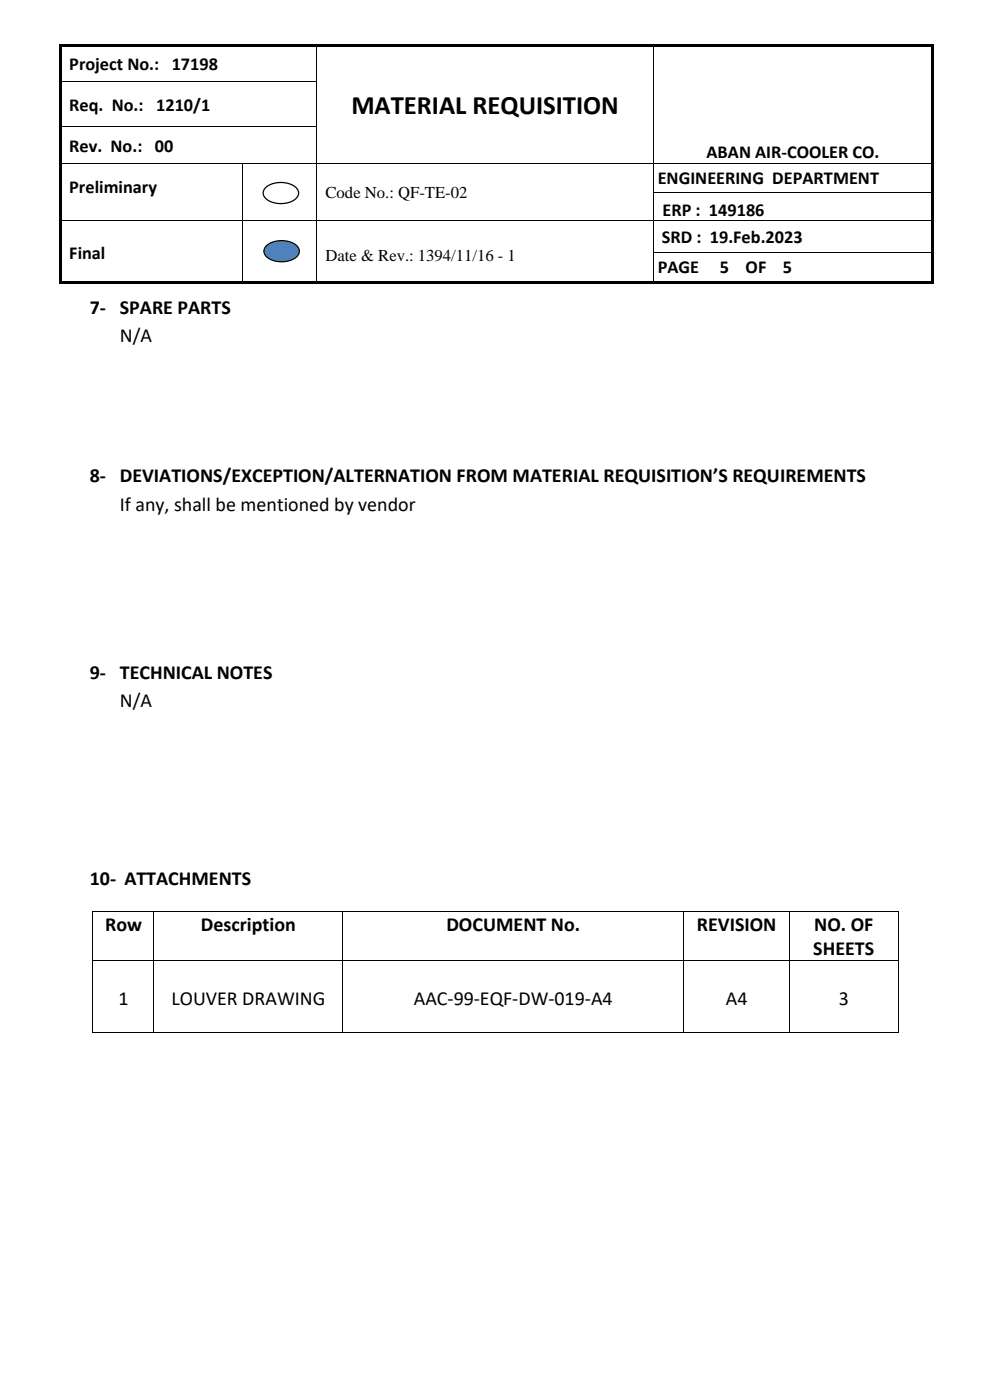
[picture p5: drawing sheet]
<svg xmlns="http://www.w3.org/2000/svg" width="210mm" height="297mm" viewBox="0 0 210 297" stroke-linecap="round" stroke-linejoin="round" font-family="sans-serif">
<g fill="#000">
<path d="M12.5 9.3h.5v.5h-.5zM13 9.3h54v.5h-54zM67 9.3h.5v.5h-.5zM67 17.2h.2v.5h-.2zM67.5 9.3h70.9v.5h-70.9zM138.4 9.3h.6v.5h-.6zM138.4 17.2h.2v.5h-.2zM139 9.3h58.4v.5h-58.4zM197.4 9.3h.5v.5h-.5zM12.5 34.5h.5v.2h-.5zM51.3 34.5h.2v.2h-.2zM67 26.6h.2v.6h-.2z"/>
<path d="M67 34.5h.2v.2h-.2zM138.4 26.6h.2v.6h-.2zM138.4 34.5h.2v.2h-.2zM197.4 34.5h.5v.2h-.5zM12.5 40.8h.5v.2h-.5zM12.5 46.8h.5v.2h-.5zM12.5 53.4h.5v.2h-.5zM51.3 40.8h.2v.2h-.2zM51.3 46.8h.2v.2h-.2zM51.3 53.4h.2v.2h-.2zM67 40.8h.2v.2h-.2zM67 46.8h.2v.2h-.2z"/>
<path d="M67 53.4h.2v.2h-.2zM138.4 40.8h.2v.2h-.2zM138.4 46.8h.2v.2h-.2zM138.4 53.4h.2v.2h-.2zM197.4 40.8h.5v.2h-.5zM197.4 46.8h.5v.2h-.5zM197.4 53.4h.5v.2h-.5zM12.5 59.7h.5v.5h-.5zM13 59.7h38.3v.5h-38.3zM51.3 59.7h.6v.5h-.6zM51.9 59.7h15.1v.5h-15.1zM67 59.7h.5v.5h-.5z"/>
<path d="M67.5 59.7h70.9v.5h-70.9zM138.4 59.7h.6v.5h-.6zM139 59.7h58.4v.5h-58.4zM197.4 59.7h.5v.5h-.5z"/>
</g>
<g fill="#000">
<path d="M12.5 9.8h.5v7.4h-.5z" fill-rule="evenodd"/>
<path d="M12.5 17.2h.5v.5h-.5z" fill-rule="evenodd"/>
<path d="M197.4 9.8h.5v7.4h-.5z" fill-rule="evenodd"/>
<path d="M197.4 17.2h.5v.5h-.5z" fill-rule="evenodd"/>
<path d="M12.5 17.7h.5v8.9h-.5z" fill-rule="evenodd"/>
<path d="M12.5 26.6h.5v.6h-.5z" fill-rule="evenodd"/>
<path d="M12.5 27.2h.5v7.3h-.5z" fill-rule="evenodd"/>
<path d="M197.4 17.7h.5v8.9h-.5z" fill-rule="evenodd"/>
<path d="M197.4 26.6h.5v.6h-.5z" fill-rule="evenodd"/>
<path d="M197.4 27.2h.5v7.3h-.5z" fill-rule="evenodd"/>
<path d="M12.5 34.7h.5v6.1h-.5z" fill-rule="evenodd"/>
<path d="M12.5 41h.5v5.8h-.5z" fill-rule="evenodd"/>
<path d="M12.5 47h.5v6.4h-.5z" fill-rule="evenodd"/>
<path d="M12.5 53.6h.5v6.1h-.5z" fill-rule="evenodd"/>
<path d="M197.4 34.7h.5v6.1h-.5z" fill-rule="evenodd"/>
<path d="M197.4 41h.5v5.8h-.5z" fill-rule="evenodd"/>
<path d="M197.4 47h.5v6.4h-.5z" fill-rule="evenodd"/>
<path d="M197.4 53.6h.5v6.1h-.5z" fill-rule="evenodd"/>
</g>
<g fill="none" stroke="#000" stroke-width=".21">
<path d="M13 17.3h54M67.1 9.8v7.4M67.1 17.7v8.9M138.5 9.8v7.4M138.5 17.7v8.9M13 26.7h54M13 34.6h38.3M51.4 34.7v6.1M51.5 34.6h15.5M67.1 27.2v7.3M67.1 34.7v6.1M67.2 34.6h71.2"/>
<path d="M138.5 27.2v7.3M138.5 34.7v6.1M138.6 34.6h58.8M13 46.9h38.3M51.4 41v5.8M51.4 47v6.4M51.4 53.6v6.1M51.5 46.9h15.5M67.1 41v5.8M67.1 47v6.4M67.1 53.6v6.1M67.2 46.9h71.2"/>
<path d="M138.5 41v5.8M138.5 47v6.4M138.5 53.6v6.1M138.6 40.9h58.8M138.6 46.9h58.8M138.6 53.5h58.8"/>
</g>
<path d="M56.3 52.3a5.2 5.2 0 0 1 6.8 0 1.73 1.73 0 0 1-1.1 2.7 5.3 5.3 0 0 1-5.7-.7 1.46 1.46 0 0 1 0-2z" fill-rule="evenodd" fill="#4f81bd"/>
<path d="M56.3 52.3a5.2 5.2 0 0 1 6.8 0 1.73 1.73 0 0 1-1.1 2.7 5.3 5.3 0 0 1-5.7-.7 1.46 1.46 0 0 1 0-2z" fill="none" stroke="#000" stroke-width=".26"/>
<path d="M56.2 40a5.2 5.2 0 0 1 6.7 0 1.73 1.73 0 0 1-1 2.7 5.3 5.3 0 0 1-5.7-.8 1.46 1.46 0 0 1 0-1.9z" fill-rule="evenodd" fill="#fff"/>
<path d="M56.2 40a5.2 5.2 0 0 1 6.7 0 1.73 1.73 0 0 1-1 2.7 5.3 5.3 0 0 1-5.7-.8 1.46 1.46 0 0 1 0-1.9z" fill="none" stroke="#000" stroke-width=".26"/>
<g fill="#000">
<path d="M19.6 193.2h.2v.2h-.2zM32.6 193.2h.1v.2h-.1zM72.6 193.2h.1v.2h-.1zM144.9 193.2h.1v.2h-.1zM167.3 193.2h.1v.2h-.1zM190.2 193.2h.2v.2h-.2zM19.6 203.8h.2v.1h-.2zM19.6 219h.2v.2h-.2zM32.6 203.8h.1v.1h-.1zM32.6 219h.1v.2h-.1zM72.6 203.8h.1v.1h-.1zM72.6 219h.1v.2h-.1z"/>
<path d="M144.9 203.8h.1v.1h-.1zM144.9 219h.1v.2h-.1zM167.3 203.8h.1v.1h-.1zM167.3 219h.1v.2h-.1zM190.2 203.8h.2v.1h-.2zM190.2 219h.2v.2h-.2z"/>
</g>
<g fill="none" stroke="#000" stroke-width=".21">
<path d="M19.7 193.4v10.4M19.8 193.3h12.8M32.6 193.4v10.4M32.7 193.3h39.9M72.6 193.4v10.4M72.7 193.3h72.2M144.9 193.4v10.4M145 193.3h22.3M167.3 193.4v10.4M167.4 193.3h22.8M190.3 193.4v10.4M19.7 203.9v15.1"/>
<path d="M19.8 203.8h12.8M19.8 219.1h12.8M32.6 203.9v15.1M32.7 203.8h39.9M32.7 219.1h39.9M72.6 203.9v15.1M72.7 203.8h72.2M72.7 219.1h72.2M144.9 203.9v15.1M145 203.8h22.3M145 219.1h22.3M167.3 203.9v15.1"/>
<path d="M167.4 203.8h22.8M167.4 219.1h22.8M190.3 203.9v15.1"/>
</g>
<text font-size="5.7" x="74.5" y="24.2">MATERIAL REQUISITION</text>
<g font-size="4.2">
<text x="19" y="66.7">7- SPARE PARTS</text>
<text x="25.4" y="72.6">N/A</text>
<text x="19" y="102.4">8- DEVIATIONS/EXCEPTION/ALTERNATION FROM MATERIAL REQUISITION’S REQUIREMENTS</text>
<text x="25.4" y="108.3">If any, shall be mentioned by vendor</text>
<text x="19" y="144">9- TECHNICAL NOTES</text>
<text x="25.4" y="149.9">N/A</text>
<text x="19" y="187.8">10- ATTACHMENTS</text>
<text x="22.3" y="197.4">Row</text>
<text x="42.6" y="197.4">Description</text>
<text x="94.6" y="197.4">DOCUMENT No.</text>
<text x="147.7" y="197.4">REVISION</text>
<text x="172.6" y="197.4">NO. OF</text>
<text x="172.4" y="202.6">SHEETS</text>
<text x="25.1" y="213.1">1</text>
<text x="36.3" y="213.1">LOUVER DRAWING</text>
<text x="87.7" y="213.1">AAC-99-EQF-DW-019-A4</text>
<text x="153.8" y="213.1">A4</text>
<text x="177.8" y="213.1">3</text>
</g>
<g font-size="3.9">
<text x="14.7" y="14.8">Project No.: 17198</text>
<text x="14.7" y="23.5">Req. No.: 1210/1</text>
<text x="14.7" y="32.2">Rev. No.: 00</text>
<text x="149.8" y="33.5">ABAN AIR-COOLER CO.</text>
<text x="14.7" y="41">Preliminary</text>
<text x="139.4" y="39.1">ENGINEERING DEPARTMENT</text>
<text x="140.4" y="45.8">ERP : 149186</text>
<text x="140.3" y="51.5">SRD : 19.Feb.2023</text>
<text x="14.7" y="54.8">Final</text>
<text x="139.4" y="58">PAGE</text>
<text x="152.5" y="58">5</text>
<text x="158" y="58">OF</text>
<text x="165.9" y="58">5</text>
</g>
<g font-size="3.5">
<text x="69" y="42">Code No.: QF-TE-02</text>
<text x="69" y="55.3">Date &amp; Rev.: 1394/11/16 - 1</text>
</g>
</svg>
